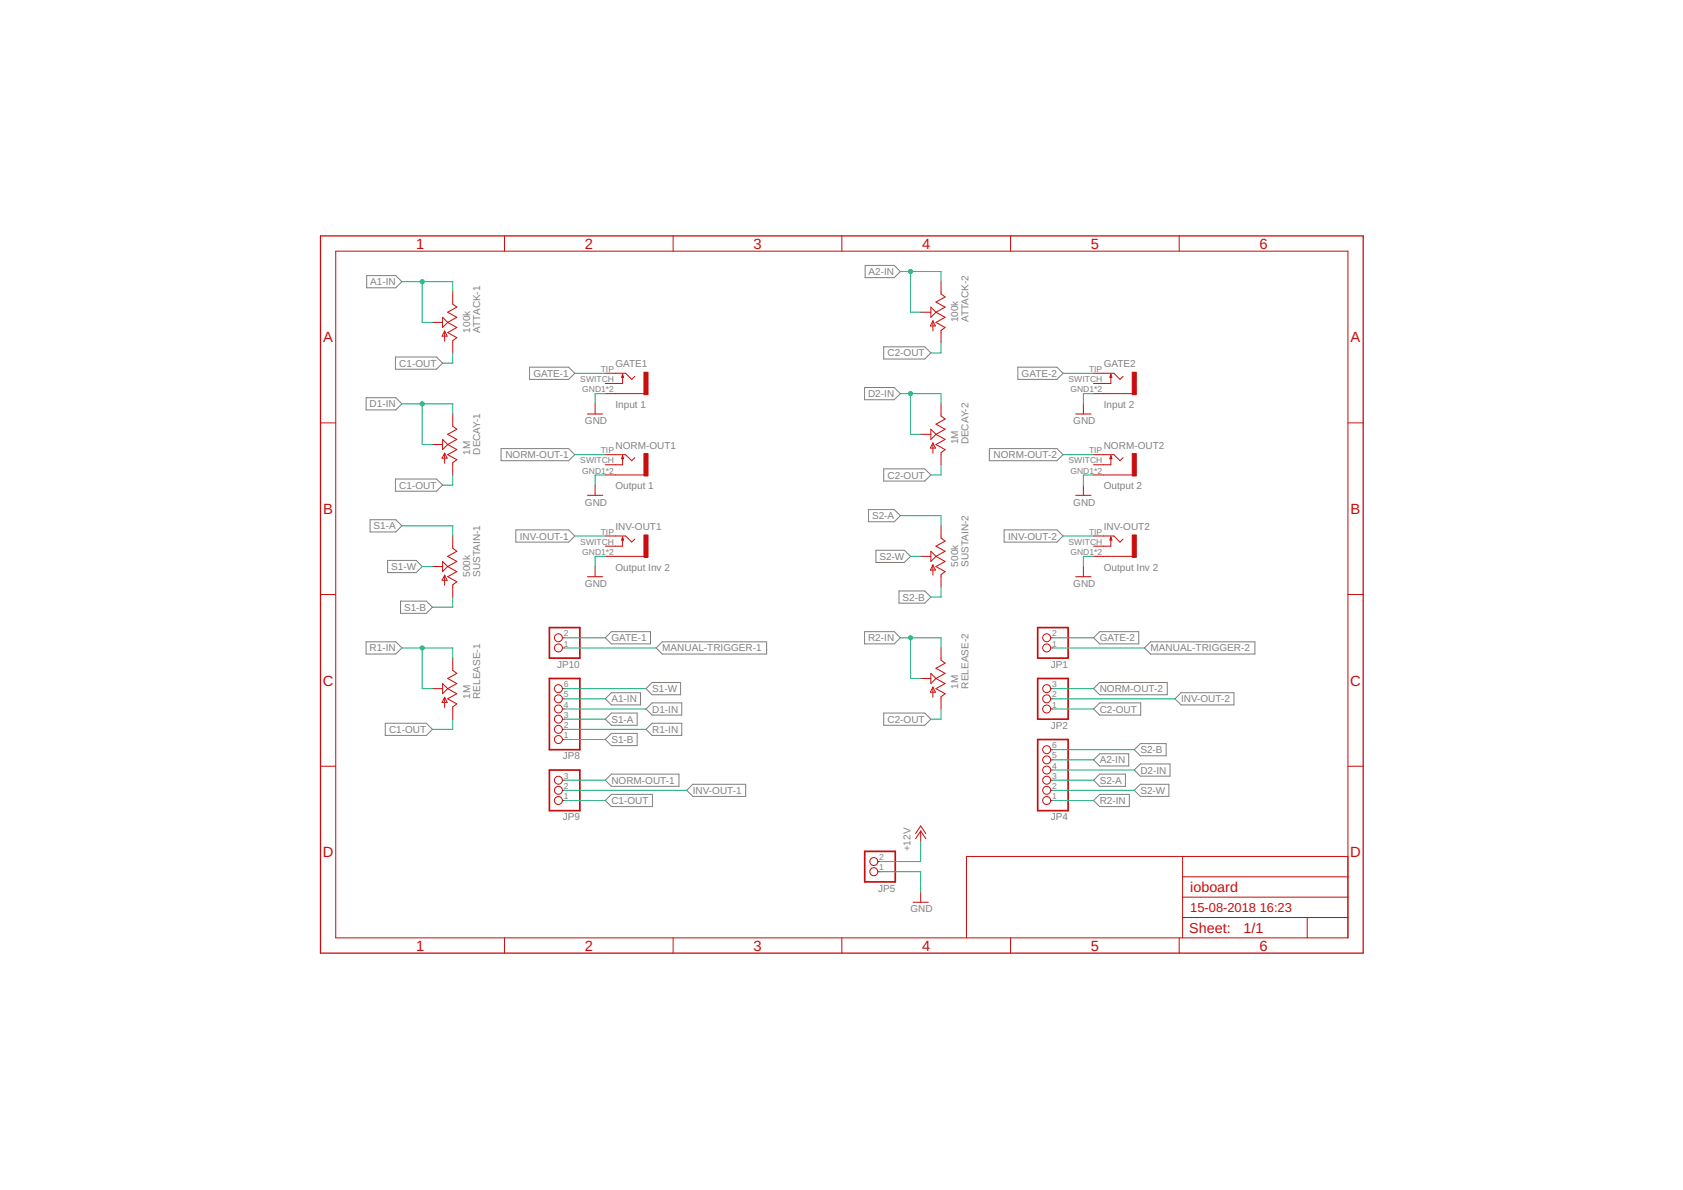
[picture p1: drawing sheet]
<?xml version="1.0" encoding="utf-8"?>
<!DOCTYPE eagle SYSTEM "eagle.dtd">
<eagle version="7.5.0">
<drawing>
<settings>
<setting alwaysvectorfont="no"/>
<setting verticaltext="up"/>
</settings>
<grid distance="0.1" unitdist="inch" unit="inch" style="lines" multiple="1" display="no" altdistance="0.01" altunitdist="inch" altunit="inch"/>
<schematic xreflabel="%F%N/%S.%C%R" xrefpart="/%S.%C%R">
<libraries>
<library name="TomW">
<symbols>
<symbol name="POT_US-">
<wire x1="0" y1="-5.08" x2="0" y2="-4.572" width="0.1524" layer="94"/>
<wire x1="0" y1="-4.572" x2="-1.016" y2="-3.81" width="0.254" layer="94"/>
<wire x1="-1.016" y1="-3.81" x2="1.27" y2="-2.54" width="0.254" layer="94"/>
<wire x1="1.27" y1="-2.54" x2="-1.016" y2="-1.27" width="0.254" layer="94"/>
<wire x1="-1.016" y1="-1.27" x2="1.27" y2="0" width="0.254" layer="94"/>
<wire x1="1.27" y1="0" x2="-1.016" y2="1.27" width="0.254" layer="94"/>
<wire x1="-1.016" y1="1.27" x2="1.27" y2="2.54" width="0.254" layer="94"/>
<wire x1="1.27" y1="2.54" x2="-1.016" y2="3.81" width="0.254" layer="94"/>
<wire x1="-1.016" y1="3.81" x2="0" y2="4.572" width="0.254" layer="94"/>
<wire x1="0" y1="4.572" x2="0" y2="5.08" width="0.1524" layer="94"/>
<wire x1="1.27" y1="0" x2="2.54" y2="1.27" width="0.2032" layer="94"/>
<wire x1="2.54" y1="-1.27" x2="1.27" y2="0" width="0.2032" layer="94"/>
<wire x1="2.54" y1="1.27" x2="2.54" y2="-1.27" width="0.2032" layer="94"/>
<wire x1="2.032" y1="-4.699" x2="2.032" y2="-2.159" width="0.1524" layer="94"/>
<wire x1="2.032" y1="-2.159" x2="2.667" y2="-3.429" width="0.1524" layer="94"/>
<wire x1="2.667" y1="-3.429" x2="1.397" y2="-3.429" width="0.1524" layer="94"/>
<wire x1="1.397" y1="-3.429" x2="2.032" y2="-2.159" width="0.1524" layer="94"/>
<pin name="A" x="0" y="-7.62" visible="off" length="short" direction="pas" rot="R90"/>
<pin name="E" x="0" y="7.62" visible="off" length="short" direction="pas" rot="R270"/>
<pin name="S" x="5.08" y="0" visible="off" length="short" direction="pas" rot="R180"/>
<text x="-5.08" y="-2.54" size="1.778" layer="95" rot="R90">&gt;NAME</text>
<text x="-2.54" y="-2.54" size="1.778" layer="96" rot="R90">&gt;VALUE</text>
</symbol>
</symbols>
<devicesets>
<deviceset name="ALPHA-9MM" prefix="R">
<gates>
<gate name="G$1" symbol="POT_US-" x="0" y="0"/>
</gates>
<devices>
<device name="A" package="EVUF">
<connects>
<connect gate="G$1" pin="A" pad="1"/>
<connect gate="G$1" pin="E" pad="3"/>
<connect gate="G$1" pin="S" pad="2"/>
</connects>
<technologies>
<technology name=""/>
<technology name="F2"/>
<technology name="F3"/>
</technologies>
</device>
</devices>
</deviceset>
</devicesets>
</library>
<library name="gerbster">
<symbols>
<symbol name="JACK-SWITCH">
<rectangle x1="2.286" y1="-0.508" x2="7.874" y2="0.508" layer="94" rot="R90"/>
<wire x1="-2.54" y1="2.54" x2="0" y2="2.54" width="0.1524" layer="94"/>
<wire x1="0" y1="2.54" x2="1.524" y2="1.016" width="0.1524" layer="94"/>
<wire x1="1.524" y1="1.016" x2="2.286" y2="1.778" width="0.1524" layer="94"/>
<wire x1="-2.54" y1="0" x2="-0.762" y2="0" width="0.1524" layer="94"/>
<wire x1="-0.762" y1="0" x2="-0.762" y2="2.286" width="0.1524" layer="94"/>
<wire x1="-0.762" y1="2.286" x2="-1.016" y2="1.524" width="0.254" layer="94"/>
<wire x1="-1.016" y1="1.524" x2="-0.508" y2="1.524" width="0.254" layer="94"/>
<wire x1="-0.508" y1="1.524" x2="-0.762" y2="2.286" width="0.254" layer="94"/>
<wire x1="-2.54" y1="-2.54" x2="4.572" y2="-2.54" width="0.1524" layer="94"/>
<pin name="3" x="-5.08" y="2.54" visible="pad" length="short" direction="pas"/>
<pin name="4" x="-5.08" y="0" visible="pad" length="short" direction="pas"/>
<pin name="5" x="-5.08" y="-2.54" visible="pad" length="short" direction="pas"/>
<text x="-2.54" y="4.064" size="1.778" layer="95">&gt;NAME</text>
<text x="-2.54" y="-6.096" size="1.778" layer="96">&gt;VALUE</text>
</symbol>
</symbols>
<devicesets>
<deviceset name="PJ301BM">
<gates>
<gate name="G$1" symbol="JACK-SWITCH" x="0" y="0"/>
</gates>
<devices>
<device name="PJ301BM" package="PJ301BM">
<connects>
<connect gate="G$1" pin="3" pad="TIP"/>
<connect gate="G$1" pin="4" pad="SWITCH"/>
<connect gate="G$1" pin="5" pad="GND1 GND2"/>
</connects>
<technologies>
<technology name=""/>
</technologies>
</device>
</devices>
</deviceset>
</devicesets>
</library>
<library name="pinhead">
<symbols>
<symbol name="PINHD3">
<wire x1="-6.35" y1="-5.08" x2="1.27" y2="-5.08" width="0.4064" layer="94"/>
<wire x1="1.27" y1="-5.08" x2="1.27" y2="5.08" width="0.4064" layer="94"/>
<wire x1="1.27" y1="5.08" x2="-6.35" y2="5.08" width="0.4064" layer="94"/>
<wire x1="-6.35" y1="5.08" x2="-6.35" y2="-5.08" width="0.4064" layer="94"/>
<text x="-6.35" y="5.715" size="1.778" layer="95">&gt;NAME</text>
<text x="-6.35" y="-7.62" size="1.778" layer="96">&gt;VALUE</text>
<pin name="1" x="-2.54" y="2.54" visible="pad" length="short" direction="pas" function="dot"/>
<pin name="2" x="-2.54" y="0" visible="pad" length="short" direction="pas" function="dot"/>
<pin name="3" x="-2.54" y="-2.54" visible="pad" length="short" direction="pas" function="dot"/>
</symbol>
<symbol name="PINHD6">
<wire x1="-6.35" y1="-7.62" x2="1.27" y2="-7.62" width="0.4064" layer="94"/>
<wire x1="1.27" y1="-7.62" x2="1.27" y2="10.16" width="0.4064" layer="94"/>
<wire x1="1.27" y1="10.16" x2="-6.35" y2="10.16" width="0.4064" layer="94"/>
<wire x1="-6.35" y1="10.16" x2="-6.35" y2="-7.62" width="0.4064" layer="94"/>
<text x="-6.35" y="10.795" size="1.778" layer="95">&gt;NAME</text>
<text x="-6.35" y="-10.16" size="1.778" layer="96">&gt;VALUE</text>
<pin name="1" x="-2.54" y="7.62" visible="pad" length="short" direction="pas" function="dot"/>
<pin name="2" x="-2.54" y="5.08" visible="pad" length="short" direction="pas" function="dot"/>
<pin name="3" x="-2.54" y="2.54" visible="pad" length="short" direction="pas" function="dot"/>
<pin name="4" x="-2.54" y="0" visible="pad" length="short" direction="pas" function="dot"/>
<pin name="5" x="-2.54" y="-2.54" visible="pad" length="short" direction="pas" function="dot"/>
<pin name="6" x="-2.54" y="-5.08" visible="pad" length="short" direction="pas" function="dot"/>
</symbol>
<symbol name="PINHD2">
<wire x1="-6.35" y1="-2.54" x2="1.27" y2="-2.54" width="0.4064" layer="94"/>
<wire x1="1.27" y1="-2.54" x2="1.27" y2="5.08" width="0.4064" layer="94"/>
<wire x1="1.27" y1="5.08" x2="-6.35" y2="5.08" width="0.4064" layer="94"/>
<wire x1="-6.35" y1="5.08" x2="-6.35" y2="-2.54" width="0.4064" layer="94"/>
<text x="-6.35" y="5.715" size="1.778" layer="95">&gt;NAME</text>
<text x="-6.35" y="-5.08" size="1.778" layer="96">&gt;VALUE</text>
<pin name="1" x="-2.54" y="2.54" visible="pad" length="short" direction="pas" function="dot"/>
<pin name="2" x="-2.54" y="0" visible="pad" length="short" direction="pas" function="dot"/>
</symbol>
</symbols>
<devicesets>
<deviceset name="PINHD-1X3" prefix="JP" uservalue="yes">
<gates>
<gate name="A" symbol="PINHD3" x="0" y="0"/>
</gates>
<devices>
<device name="" package="1X03">
<connects>
<connect gate="A" pin="1" pad="1"/>
<connect gate="A" pin="2" pad="2"/>
<connect gate="A" pin="3" pad="3"/>
</connects>
<technologies>
<technology name=""/>
</technologies>
</device>
<device name="/90" package="1X03/90">
<connects>
<connect gate="A" pin="1" pad="1"/>
<connect gate="A" pin="2" pad="2"/>
<connect gate="A" pin="3" pad="3"/>
</connects>
<technologies>
<technology name=""/>
</technologies>
</device>
</devices>
</deviceset>
<deviceset name="PINHD-1X6" prefix="JP" uservalue="yes">
<gates>
<gate name="A" symbol="PINHD6" x="0" y="-2.54"/>
</gates>
<devices>
<device name="" package="1X06">
<connects>
<connect gate="A" pin="1" pad="1"/>
<connect gate="A" pin="2" pad="2"/>
<connect gate="A" pin="3" pad="3"/>
<connect gate="A" pin="4" pad="4"/>
<connect gate="A" pin="5" pad="5"/>
<connect gate="A" pin="6" pad="6"/>
</connects>
<technologies>
<technology name=""/>
</technologies>
</device>
<device name="/90" package="1X06/90">
<connects>
<connect gate="A" pin="1" pad="1"/>
<connect gate="A" pin="2" pad="2"/>
<connect gate="A" pin="3" pad="3"/>
<connect gate="A" pin="4" pad="4"/>
<connect gate="A" pin="5" pad="5"/>
<connect gate="A" pin="6" pad="6"/>
</connects>
<technologies>
<technology name=""/>
</technologies>
</device>
</devices>
</deviceset>
<deviceset name="PINHD-1X2" prefix="JP" uservalue="yes">
<gates>
<gate name="G$1" symbol="PINHD2" x="0" y="0"/>
</gates>
<devices>
<device name="" package="1X02">
<connects>
<connect gate="G$1" pin="1" pad="1"/>
<connect gate="G$1" pin="2" pad="2"/>
</connects>
<technologies>
<technology name=""/>
</technologies>
</device>
<device name="/90" package="1X02/90">
<connects>
<connect gate="G$1" pin="1" pad="1"/>
<connect gate="G$1" pin="2" pad="2"/>
</connects>
<technologies>
<technology name=""/>
</technologies>
</device>
</devices>
</deviceset>
</devicesets>
</library>
<library name="supply1">
<symbols>
<symbol name="GND">
<wire x1="-1.905" y1="0" x2="1.905" y2="0" width="0.254" layer="94"/>
<text x="-2.54" y="-2.54" size="1.778" layer="96">&gt;VALUE</text>
<pin name="GND" x="0" y="2.54" visible="off" length="short" direction="sup" rot="R270"/>
</symbol>
<symbol name="+12V">
<wire x1="1.27" y1="-1.905" x2="0" y2="0" width="0.254" layer="94"/>
<wire x1="0" y1="0" x2="-1.27" y2="-1.905" width="0.254" layer="94"/>
<wire x1="1.27" y1="-0.635" x2="0" y2="1.27" width="0.254" layer="94"/>
<wire x1="0" y1="1.27" x2="-1.27" y2="-0.635" width="0.254" layer="94"/>
<text x="-2.54" y="-5.08" size="1.778" layer="96" rot="R90">&gt;VALUE</text>
<pin name="+12V" x="0" y="-2.54" visible="off" length="short" direction="sup" rot="R90"/>
</symbol>
</symbols>
<devicesets>
<deviceset name="GND" prefix="GND">
<gates>
<gate name="1" symbol="GND" x="0" y="0"/>
</gates>
<devices>
<device name="">
<technologies>
<technology name=""/>
</technologies>
</device>
</devices>
</deviceset>
<deviceset name="+12V" prefix="P+">
<gates>
<gate name="1" symbol="+12V" x="0" y="0"/>
</gates>
<devices>
<device name="">
<technologies>
<technology name=""/>
</technologies>
</device>
</devices>
</deviceset>
</devicesets>
</library>
<library name="frames">
<symbols>
<symbol name="A4L-LOC">
<wire x1="256.54" y1="3.81" x2="256.54" y2="8.89" width="0.1016" layer="94"/>
<wire x1="256.54" y1="8.89" x2="256.54" y2="13.97" width="0.1016" layer="94"/>
<wire x1="256.54" y1="13.97" x2="256.54" y2="19.05" width="0.1016" layer="94"/>
<wire x1="256.54" y1="19.05" x2="256.54" y2="24.13" width="0.1016" layer="94"/>
<wire x1="161.29" y1="3.81" x2="161.29" y2="24.13" width="0.1016" layer="94"/>
<wire x1="161.29" y1="24.13" x2="215.265" y2="24.13" width="0.1016" layer="94"/>
<wire x1="215.265" y1="24.13" x2="256.54" y2="24.13" width="0.1016" layer="94"/>
<wire x1="246.38" y1="3.81" x2="246.38" y2="8.89" width="0.1016" layer="94"/>
<wire x1="246.38" y1="8.89" x2="256.54" y2="8.89" width="0.1016" layer="94"/>
<wire x1="246.38" y1="8.89" x2="215.265" y2="8.89" width="0.1016" layer="94"/>
<wire x1="215.265" y1="8.89" x2="215.265" y2="3.81" width="0.1016" layer="94"/>
<wire x1="215.265" y1="8.89" x2="215.265" y2="13.97" width="0.1016" layer="94"/>
<wire x1="215.265" y1="13.97" x2="256.54" y2="13.97" width="0.1016" layer="94"/>
<wire x1="215.265" y1="13.97" x2="215.265" y2="19.05" width="0.1016" layer="94"/>
<wire x1="215.265" y1="19.05" x2="256.54" y2="19.05" width="0.1016" layer="94"/>
<wire x1="215.265" y1="19.05" x2="215.265" y2="24.13" width="0.1016" layer="94"/>
<text x="217.17" y="15.24" size="2.54" layer="94">&gt;DRAWING_NAME</text>
<text x="217.17" y="10.16" size="2.286" layer="94">&gt;LAST_DATE_TIME</text>
<text x="230.505" y="5.08" size="2.54" layer="94">&gt;SHEET</text>
<text x="216.916" y="4.953" size="2.54" layer="94">Sheet:</text>
<frame x1="0" y1="0" x2="260.35" y2="179.07" columns="6" rows="4" layer="94"/>
</symbol>
</symbols>
<devicesets>
<deviceset name="A4L-LOC" prefix="FRAME" uservalue="yes">
<gates>
<gate name="G$1" symbol="A4L-LOC" x="0" y="0"/>
</gates>
<devices>
<device name="">
<technologies>
<technology name=""/>
</technologies>
</device>
</devices>
</deviceset>
</devicesets>
</library>
</libraries>
<attributes>
</attributes>
<variantdefs>
</variantdefs>
<classes>
<class number="0" name="default" width="0" drill="0">
</class>
</classes>
<parts>
<part name="ATTACK-1" library="TomW" deviceset="ALPHA-9MM" device="A" value="100k"/>
<part name="DECAY-1" library="TomW" deviceset="ALPHA-9MM" device="A" value="1M"/>
<part name="SUSTAIN-1" library="TomW" deviceset="ALPHA-9MM" device="A" value="500k"/>
<part name="RELEASE-1" library="TomW" deviceset="ALPHA-9MM" device="A" value="1M"/>
<part name="ATTACK-2" library="TomW" deviceset="ALPHA-9MM" device="A" value="100k"/>
<part name="DECAY-2" library="TomW" deviceset="ALPHA-9MM" device="A" value="1M"/>
<part name="SUSTAIN-2" library="TomW" deviceset="ALPHA-9MM" device="A" value="500k"/>
<part name="RELEASE-2" library="TomW" deviceset="ALPHA-9MM" device="A" value="1M"/>
<part name="GATE1" library="gerbster" deviceset="PJ301BM" device="PJ301BM" value="Input 1"/>
<part name="NORM-OUT1" library="gerbster" deviceset="PJ301BM" device="PJ301BM" value="Output 1"/>
<part name="INV-OUT1" library="gerbster" deviceset="PJ301BM" device="PJ301BM" value="Output Inv 2"/>
<part name="GATE2" library="gerbster" deviceset="PJ301BM" device="PJ301BM" value="Input 2"/>
<part name="NORM-OUT2" library="gerbster" deviceset="PJ301BM" device="PJ301BM" value="Output 2"/>
<part name="INV-OUT2" library="gerbster" deviceset="PJ301BM" device="PJ301BM" value="Output Inv 2"/>
<part name="JP8" library="pinhead" deviceset="PINHD-1X6" device=""/>
<part name="JP9" library="pinhead" deviceset="PINHD-1X3" device=""/>
<part name="JP10" library="pinhead" deviceset="PINHD-1X2" device=""/>
<part name="JP4" library="pinhead" deviceset="PINHD-1X6" device=""/>
<part name="JP1" library="pinhead" deviceset="PINHD-1X2" device=""/>
<part name="JP2" library="pinhead" deviceset="PINHD-1X3" device=""/>
<part name="JP5" library="pinhead" deviceset="PINHD-1X2" device=""/>
<part name="P+11" library="supply1" deviceset="+12V" device=""/>
<part name="GND19" library="supply1" deviceset="GND" device=""/>
<part name="FRAME1" library="frames" deviceset="A4L-LOC" device=""/>
<part name="GND1" library="supply1" deviceset="GND" device=""/>
<part name="GND2" library="supply1" deviceset="GND" device=""/>
<part name="GND3" library="supply1" deviceset="GND" device=""/>
<part name="GND4" library="supply1" deviceset="GND" device=""/>
<part name="GND5" library="supply1" deviceset="GND" device=""/>
<part name="GND6" library="supply1" deviceset="GND" device=""/>
</parts>
<sheets>
<sheet>
<plain>
</plain>
<instances>
<instance part="ATTACK-1" gate="G$1" x="33.02" y="157.48" rot="MR0"/>
<instance part="DECAY-1" gate="G$1" x="33.02" y="127" rot="MR0"/>
<instance part="SUSTAIN-1" gate="G$1" x="33.02" y="96.52" rot="MR0"/>
<instance part="RELEASE-1" gate="G$1" x="33.02" y="66.04" rot="MR0"/>
<instance part="ATTACK-2" gate="G$1" x="154.94" y="160.02" rot="MR0"/>
<instance part="DECAY-2" gate="G$1" x="154.94" y="129.54" rot="MR0"/>
<instance part="SUSTAIN-2" gate="G$1" x="154.94" y="99.06" rot="MR0"/>
<instance part="RELEASE-2" gate="G$1" x="154.94" y="68.58" rot="MR0"/>
<instance part="GATE1" gate="G$1" x="76.2" y="142.24"/>
<instance part="NORM-OUT1" gate="G$1" x="76.2" y="121.92"/>
<instance part="INV-OUT1" gate="G$1" x="76.2" y="101.6"/>
<instance part="GATE2" gate="G$1" x="198.12" y="142.24"/>
<instance part="NORM-OUT2" gate="G$1" x="198.12" y="121.92"/>
<instance part="INV-OUT2" gate="G$1" x="198.12" y="101.6"/>
<instance part="JP8" gate="A" x="58.42" y="60.96" rot="R180"/>
<instance part="JP9" gate="A" x="58.42" y="40.64" rot="R180"/>
<instance part="JP10" gate="G$1" x="58.42" y="78.74" rot="R180"/>
<instance part="JP4" gate="A" x="180.34" y="45.72" rot="R180"/>
<instance part="JP1" gate="G$1" x="180.34" y="78.74" rot="R180"/>
<instance part="JP2" gate="A" x="180.34" y="63.5" rot="R180"/>
<instance part="JP5" gate="G$1" x="137.16" y="22.86" rot="R180"/>
<instance part="P+11" gate="1" x="149.86" y="30.48"/>
<instance part="GND19" gate="1" x="149.86" y="12.7"/>
<instance part="FRAME1" gate="G$1" x="0" y="0"/>
<instance part="GND1" gate="1" x="68.58" y="93.98"/>
<instance part="GND2" gate="1" x="68.58" y="114.3"/>
<instance part="GND3" gate="1" x="68.58" y="134.62"/>
<instance part="GND4" gate="1" x="190.5" y="134.62"/>
<instance part="GND5" gate="1" x="190.5" y="114.3"/>
<instance part="GND6" gate="1" x="190.5" y="93.98"/>
</instances>
<busses>
</busses>
<nets>
<net name="MANUAL-TRIGGER-1" class="0">
<segment>
<label x="83.82" y="76.2" size="1.778" layer="95" xref="yes"/>
<wire x1="60.96" y1="76.2" x2="83.82" y2="76.2" width="0.1524" layer="91"/>
<pinref part="JP10" gate="G$1" pin="1"/>
</segment>
</net>
<net name="S1-B" class="0">
<segment>
<pinref part="JP8" gate="A" pin="1"/>
<wire x1="60.96" y1="53.34" x2="71.12" y2="53.34" width="0.1524" layer="91"/>
<label x="71.12" y="53.34" size="1.778" layer="95" xref="yes"/>
</segment>
<segment>
<pinref part="SUSTAIN-1" gate="G$1" pin="A"/>
<wire x1="33.02" y1="88.9" x2="33.02" y2="86.36" width="0.1524" layer="91"/>
<wire x1="33.02" y1="86.36" x2="27.94" y2="86.36" width="0.1524" layer="91"/>
<label x="27.94" y="86.36" size="1.778" layer="95" rot="R180" xref="yes"/>
</segment>
</net>
<net name="A1-IN" class="0">
<segment>
<label x="71.12" y="63.5" size="1.778" layer="95" xref="yes"/>
<wire x1="60.96" y1="63.5" x2="71.12" y2="63.5" width="0.1524" layer="91"/>
<pinref part="JP8" gate="A" pin="5"/>
</segment>
<segment>
<pinref part="ATTACK-1" gate="G$1" pin="S"/>
<wire x1="27.94" y1="157.48" x2="25.4" y2="157.48" width="0.1524" layer="91"/>
<wire x1="25.4" y1="157.48" x2="25.4" y2="167.64" width="0.1524" layer="91"/>
<pinref part="ATTACK-1" gate="G$1" pin="E"/>
<wire x1="33.02" y1="165.1" x2="33.02" y2="167.64" width="0.1524" layer="91"/>
<wire x1="33.02" y1="167.64" x2="25.4" y2="167.64" width="0.1524" layer="91"/>
<junction x="25.4" y="167.64"/>
<wire x1="25.4" y1="167.64" x2="20.32" y2="167.64" width="0.1524" layer="91"/>
<label x="20.32" y="167.64" size="1.778" layer="95" rot="R180" xref="yes"/>
</segment>
</net>
<net name="S1-W" class="0">
<segment>
<label x="81.28" y="66.04" size="1.778" layer="95" xref="yes"/>
<wire x1="60.96" y1="66.04" x2="81.28" y2="66.04" width="0.1524" layer="91"/>
<pinref part="JP8" gate="A" pin="6"/>
</segment>
<segment>
<pinref part="SUSTAIN-1" gate="G$1" pin="S"/>
<wire x1="27.94" y1="96.52" x2="25.4" y2="96.52" width="0.1524" layer="91"/>
<label x="25.4" y="96.52" size="1.778" layer="95" rot="R180" xref="yes"/>
</segment>
</net>
<net name="C1-OUT" class="0">
<segment>
<label x="71.12" y="38.1" size="1.778" layer="95" xref="yes"/>
<wire x1="60.96" y1="38.1" x2="71.12" y2="38.1" width="0.1524" layer="91"/>
<pinref part="JP9" gate="A" pin="1"/>
</segment>
<segment>
<pinref part="ATTACK-1" gate="G$1" pin="A"/>
<wire x1="33.02" y1="149.86" x2="33.02" y2="147.32" width="0.1524" layer="91"/>
<wire x1="33.02" y1="147.32" x2="30.48" y2="147.32" width="0.1524" layer="91"/>
<label x="30.48" y="147.32" size="1.778" layer="95" rot="R180" xref="yes"/>
</segment>
<segment>
<pinref part="DECAY-1" gate="G$1" pin="A"/>
<wire x1="33.02" y1="119.38" x2="33.02" y2="116.84" width="0.1524" layer="91"/>
<wire x1="33.02" y1="116.84" x2="30.48" y2="116.84" width="0.1524" layer="91"/>
<label x="30.48" y="116.84" size="1.778" layer="95" rot="R180" xref="yes"/>
</segment>
<segment>
<pinref part="RELEASE-1" gate="G$1" pin="A"/>
<wire x1="33.02" y1="58.42" x2="33.02" y2="55.88" width="0.1524" layer="91"/>
<wire x1="33.02" y1="55.88" x2="27.94" y2="55.88" width="0.1524" layer="91"/>
<label x="27.94" y="55.88" size="1.778" layer="95" rot="R180" xref="yes"/>
</segment>
</net>
<net name="S1-A" class="0">
<segment>
<pinref part="JP8" gate="A" pin="3"/>
<wire x1="60.96" y1="58.42" x2="71.12" y2="58.42" width="0.1524" layer="91"/>
<label x="71.12" y="58.42" size="1.778" layer="95" xref="yes"/>
</segment>
<segment>
<pinref part="SUSTAIN-1" gate="G$1" pin="E"/>
<wire x1="33.02" y1="104.14" x2="33.02" y2="106.68" width="0.1524" layer="91"/>
<wire x1="33.02" y1="106.68" x2="20.32" y2="106.68" width="0.1524" layer="91"/>
<label x="20.32" y="106.68" size="1.778" layer="95" rot="R180" xref="yes"/>
</segment>
</net>
<net name="D1-IN" class="0">
<segment>
<pinref part="JP8" gate="A" pin="4"/>
<wire x1="60.96" y1="60.96" x2="81.28" y2="60.96" width="0.1524" layer="91"/>
<label x="81.28" y="60.96" size="1.778" layer="95" xref="yes"/>
</segment>
<segment>
<pinref part="DECAY-1" gate="G$1" pin="E"/>
<wire x1="33.02" y1="134.62" x2="33.02" y2="137.16" width="0.1524" layer="91"/>
<wire x1="33.02" y1="137.16" x2="25.4" y2="137.16" width="0.1524" layer="91"/>
<pinref part="DECAY-1" gate="G$1" pin="S"/>
<wire x1="25.4" y1="137.16" x2="20.32" y2="137.16" width="0.1524" layer="91"/>
<wire x1="27.94" y1="127" x2="25.4" y2="127" width="0.1524" layer="91"/>
<wire x1="25.4" y1="127" x2="25.4" y2="137.16" width="0.1524" layer="91"/>
<junction x="25.4" y="137.16"/>
<label x="20.32" y="137.16" size="1.778" layer="95" rot="R180" xref="yes"/>
</segment>
</net>
<net name="R1-IN" class="0">
<segment>
<label x="81.28" y="55.88" size="1.778" layer="95" xref="yes"/>
<wire x1="60.96" y1="55.88" x2="81.28" y2="55.88" width="0.1524" layer="91"/>
<pinref part="JP8" gate="A" pin="2"/>
</segment>
<segment>
<pinref part="RELEASE-1" gate="G$1" pin="S"/>
<wire x1="27.94" y1="66.04" x2="25.4" y2="66.04" width="0.1524" layer="91"/>
<wire x1="25.4" y1="66.04" x2="25.4" y2="76.2" width="0.1524" layer="91"/>
<pinref part="RELEASE-1" gate="G$1" pin="E"/>
<wire x1="25.4" y1="76.2" x2="33.02" y2="76.2" width="0.1524" layer="91"/>
<wire x1="33.02" y1="76.2" x2="33.02" y2="73.66" width="0.1524" layer="91"/>
<wire x1="25.4" y1="76.2" x2="20.32" y2="76.2" width="0.1524" layer="91"/>
<junction x="25.4" y="76.2"/>
<label x="20.32" y="76.2" size="1.778" layer="95" rot="R180" xref="yes"/>
</segment>
</net>
<net name="GATE-1" class="0">
<segment>
<label x="71.12" y="78.74" size="1.778" layer="95" xref="yes"/>
<wire x1="60.96" y1="78.74" x2="71.12" y2="78.74" width="0.1524" layer="91"/>
<pinref part="JP10" gate="G$1" pin="2"/>
</segment>
<segment>
<pinref part="GATE1" gate="G$1" pin="3"/>
<wire x1="71.12" y1="144.78" x2="63.5" y2="144.78" width="0.1524" layer="91"/>
<label x="63.5" y="144.78" size="1.778" layer="95" rot="R180" xref="yes"/>
</segment>
</net>
<net name="NORM-OUT-1" class="0">
<segment>
<label x="71.12" y="43.18" size="1.778" layer="95" xref="yes"/>
<wire x1="60.96" y1="43.18" x2="71.12" y2="43.18" width="0.1524" layer="91"/>
<pinref part="JP9" gate="A" pin="3"/>
</segment>
<segment>
<pinref part="NORM-OUT1" gate="G$1" pin="3"/>
<wire x1="71.12" y1="124.46" x2="63.5" y2="124.46" width="0.1524" layer="91"/>
<label x="63.5" y="124.46" size="1.778" layer="95" rot="R180" xref="yes"/>
</segment>
</net>
<net name="INV-OUT-1" class="0">
<segment>
<label x="91.44" y="40.64" size="1.778" layer="95" xref="yes"/>
<pinref part="JP9" gate="A" pin="2"/>
<wire x1="60.96" y1="40.64" x2="91.44" y2="40.64" width="0.1524" layer="91"/>
</segment>
<segment>
<pinref part="INV-OUT1" gate="G$1" pin="3"/>
<wire x1="71.12" y1="104.14" x2="63.5" y2="104.14" width="0.1524" layer="91"/>
<label x="63.5" y="104.14" size="1.778" layer="95" rot="R180" xref="yes"/>
</segment>
</net>
<net name="MANUAL-TRIGGER-2" class="0">
<segment>
<label x="205.74" y="76.2" size="1.778" layer="95" xref="yes"/>
<wire x1="182.88" y1="76.2" x2="205.74" y2="76.2" width="0.1524" layer="91"/>
<pinref part="JP1" gate="G$1" pin="1"/>
</segment>
</net>
<net name="S2-B" class="0">
<segment>
<label x="203.2" y="50.8" size="1.778" layer="95" xref="yes"/>
<wire x1="182.88" y1="50.8" x2="203.2" y2="50.8" width="0.1524" layer="91"/>
<pinref part="JP4" gate="A" pin="6"/>
</segment>
<segment>
<pinref part="SUSTAIN-2" gate="G$1" pin="A"/>
<wire x1="154.94" y1="91.44" x2="154.94" y2="88.9" width="0.1524" layer="91"/>
<wire x1="154.94" y1="88.9" x2="152.4" y2="88.9" width="0.1524" layer="91"/>
<label x="152.4" y="88.9" size="1.778" layer="95" rot="R180" xref="yes"/>
</segment>
</net>
<net name="A2-IN" class="0">
<segment>
<label x="193.04" y="48.26" size="1.778" layer="95" xref="yes"/>
<wire x1="182.88" y1="48.26" x2="193.04" y2="48.26" width="0.1524" layer="91"/>
<pinref part="JP4" gate="A" pin="5"/>
</segment>
<segment>
<pinref part="ATTACK-2" gate="G$1" pin="S"/>
<wire x1="149.86" y1="160.02" x2="147.32" y2="160.02" width="0.1524" layer="91"/>
<wire x1="147.32" y1="160.02" x2="147.32" y2="170.18" width="0.1524" layer="91"/>
<pinref part="ATTACK-2" gate="G$1" pin="E"/>
<wire x1="154.94" y1="167.64" x2="154.94" y2="170.18" width="0.1524" layer="91"/>
<wire x1="154.94" y1="170.18" x2="147.32" y2="170.18" width="0.1524" layer="91"/>
<junction x="147.32" y="170.18"/>
<wire x1="147.32" y1="170.18" x2="144.78" y2="170.18" width="0.1524" layer="91"/>
<label x="144.78" y="170.18" size="1.778" layer="95" rot="R180" xref="yes"/>
</segment>
</net>
<net name="S2-W" class="0">
<segment>
<pinref part="JP4" gate="A" pin="2"/>
<wire x1="182.88" y1="40.64" x2="203.2" y2="40.64" width="0.1524" layer="91"/>
<label x="203.2" y="40.64" size="1.778" layer="95" xref="yes"/>
</segment>
<segment>
<pinref part="SUSTAIN-2" gate="G$1" pin="S"/>
<wire x1="149.86" y1="99.06" x2="147.32" y2="99.06" width="0.1524" layer="91"/>
<label x="147.32" y="99.06" size="1.778" layer="95" rot="R180" xref="yes"/>
</segment>
</net>
<net name="C2-OUT" class="0">
<segment>
<label x="193.04" y="60.96" size="1.778" layer="95" xref="yes"/>
<wire x1="182.88" y1="60.96" x2="193.04" y2="60.96" width="0.1524" layer="91"/>
<pinref part="JP2" gate="A" pin="1"/>
</segment>
<segment>
<pinref part="RELEASE-2" gate="G$1" pin="A"/>
<wire x1="154.94" y1="60.96" x2="154.94" y2="58.42" width="0.1524" layer="91"/>
<wire x1="154.94" y1="58.42" x2="152.4" y2="58.42" width="0.1524" layer="91"/>
<label x="152.4" y="58.42" size="1.778" layer="95" rot="R180" xref="yes"/>
</segment>
<segment>
<pinref part="DECAY-2" gate="G$1" pin="A"/>
<wire x1="154.94" y1="121.92" x2="154.94" y2="119.38" width="0.1524" layer="91"/>
<wire x1="154.94" y1="119.38" x2="152.4" y2="119.38" width="0.1524" layer="91"/>
<label x="152.4" y="119.38" size="1.778" layer="95" rot="R180" xref="yes"/>
</segment>
<segment>
<pinref part="ATTACK-2" gate="G$1" pin="A"/>
<wire x1="154.94" y1="152.4" x2="154.94" y2="149.86" width="0.1524" layer="91"/>
<wire x1="154.94" y1="149.86" x2="152.4" y2="149.86" width="0.1524" layer="91"/>
<label x="152.4" y="149.86" size="1.778" layer="95" rot="R180" xref="yes"/>
</segment>
</net>
<net name="S2-A" class="0">
<segment>
<pinref part="JP4" gate="A" pin="3"/>
<wire x1="182.88" y1="43.18" x2="193.04" y2="43.18" width="0.1524" layer="91"/>
<label x="193.04" y="43.18" size="1.778" layer="95" xref="yes"/>
</segment>
<segment>
<pinref part="SUSTAIN-2" gate="G$1" pin="E"/>
<wire x1="154.94" y1="106.68" x2="154.94" y2="109.22" width="0.1524" layer="91"/>
<wire x1="154.94" y1="109.22" x2="144.78" y2="109.22" width="0.1524" layer="91"/>
<label x="144.78" y="109.22" size="1.778" layer="95" rot="R180" xref="yes"/>
</segment>
</net>
<net name="R2-IN" class="0">
<segment>
<label x="193.04" y="38.1" size="1.778" layer="95" xref="yes"/>
<wire x1="182.88" y1="38.1" x2="193.04" y2="38.1" width="0.1524" layer="91"/>
<pinref part="JP4" gate="A" pin="1"/>
</segment>
<segment>
<pinref part="RELEASE-2" gate="G$1" pin="E"/>
<wire x1="154.94" y1="76.2" x2="154.94" y2="78.74" width="0.1524" layer="91"/>
<wire x1="154.94" y1="78.74" x2="147.32" y2="78.74" width="0.1524" layer="91"/>
<pinref part="RELEASE-2" gate="G$1" pin="S"/>
<wire x1="147.32" y1="78.74" x2="144.78" y2="78.74" width="0.1524" layer="91"/>
<wire x1="149.86" y1="68.58" x2="147.32" y2="68.58" width="0.1524" layer="91"/>
<wire x1="147.32" y1="68.58" x2="147.32" y2="78.74" width="0.1524" layer="91"/>
<junction x="147.32" y="78.74"/>
<label x="144.78" y="78.74" size="1.778" layer="95" rot="R180" xref="yes"/>
</segment>
</net>
<net name="D2-IN" class="0">
<segment>
<pinref part="JP4" gate="A" pin="4"/>
<wire x1="182.88" y1="45.72" x2="203.2" y2="45.72" width="0.1524" layer="91"/>
<label x="203.2" y="45.72" size="1.778" layer="95" xref="yes"/>
</segment>
<segment>
<pinref part="DECAY-2" gate="G$1" pin="E"/>
<wire x1="154.94" y1="137.16" x2="154.94" y2="139.7" width="0.1524" layer="91"/>
<wire x1="154.94" y1="139.7" x2="147.32" y2="139.7" width="0.1524" layer="91"/>
<pinref part="DECAY-2" gate="G$1" pin="S"/>
<wire x1="147.32" y1="139.7" x2="144.78" y2="139.7" width="0.1524" layer="91"/>
<wire x1="149.86" y1="129.54" x2="147.32" y2="129.54" width="0.1524" layer="91"/>
<wire x1="147.32" y1="129.54" x2="147.32" y2="139.7" width="0.1524" layer="91"/>
<junction x="147.32" y="139.7"/>
<label x="144.78" y="139.7" size="1.778" layer="95" rot="R180" xref="yes"/>
</segment>
</net>
<net name="GATE-2" class="0">
<segment>
<label x="193.04" y="78.74" size="1.778" layer="95" xref="yes"/>
<wire x1="182.88" y1="78.74" x2="193.04" y2="78.74" width="0.1524" layer="91"/>
<pinref part="JP1" gate="G$1" pin="2"/>
</segment>
<segment>
<pinref part="GATE2" gate="G$1" pin="3"/>
<wire x1="193.04" y1="144.78" x2="185.42" y2="144.78" width="0.1524" layer="91"/>
<label x="185.42" y="144.78" size="1.778" layer="95" rot="R180" xref="yes"/>
</segment>
</net>
<net name="NORM-OUT-2" class="0">
<segment>
<label x="193.04" y="66.04" size="1.778" layer="95" xref="yes"/>
<wire x1="182.88" y1="66.04" x2="193.04" y2="66.04" width="0.1524" layer="91"/>
<pinref part="JP2" gate="A" pin="3"/>
</segment>
<segment>
<pinref part="NORM-OUT2" gate="G$1" pin="3"/>
<wire x1="193.04" y1="124.46" x2="185.42" y2="124.46" width="0.1524" layer="91"/>
<label x="185.42" y="124.46" size="1.778" layer="95" rot="R180" xref="yes"/>
</segment>
</net>
<net name="INV-OUT-2" class="0">
<segment>
<label x="213.36" y="63.5" size="1.778" layer="95" xref="yes"/>
<wire x1="182.88" y1="63.5" x2="213.36" y2="63.5" width="0.1524" layer="91"/>
<pinref part="JP2" gate="A" pin="2"/>
</segment>
<segment>
<pinref part="INV-OUT2" gate="G$1" pin="3"/>
<wire x1="193.04" y1="104.14" x2="185.42" y2="104.14" width="0.1524" layer="91"/>
<label x="185.42" y="104.14" size="1.778" layer="95" rot="R180" xref="yes"/>
</segment>
</net>
<net name="GND" class="0">
<segment>
<pinref part="JP5" gate="G$1" pin="1"/>
<wire x1="139.7" y1="20.32" x2="149.86" y2="20.32" width="0.1524" layer="91"/>
<pinref part="GND19" gate="1" pin="GND"/>
<wire x1="149.86" y1="20.32" x2="149.86" y2="15.24" width="0.1524" layer="91"/>
</segment>
<segment>
<pinref part="GND1" gate="1" pin="GND"/>
<wire x1="68.58" y1="96.52" x2="68.58" y2="99.06" width="0.1524" layer="91"/>
<pinref part="INV-OUT1" gate="G$1" pin="5"/>
<wire x1="68.58" y1="99.06" x2="71.12" y2="99.06" width="0.1524" layer="91"/>
</segment>
<segment>
<pinref part="GND2" gate="1" pin="GND"/>
<wire x1="68.58" y1="116.84" x2="68.58" y2="119.38" width="0.1524" layer="91"/>
<pinref part="NORM-OUT1" gate="G$1" pin="5"/>
<wire x1="68.58" y1="119.38" x2="71.12" y2="119.38" width="0.1524" layer="91"/>
</segment>
<segment>
<pinref part="GND3" gate="1" pin="GND"/>
<wire x1="68.58" y1="137.16" x2="68.58" y2="139.7" width="0.1524" layer="91"/>
<pinref part="GATE1" gate="G$1" pin="5"/>
<wire x1="68.58" y1="139.7" x2="71.12" y2="139.7" width="0.1524" layer="91"/>
</segment>
<segment>
<pinref part="GND6" gate="1" pin="GND"/>
<wire x1="190.5" y1="96.52" x2="190.5" y2="99.06" width="0.1524" layer="91"/>
<pinref part="INV-OUT2" gate="G$1" pin="5"/>
<wire x1="190.5" y1="99.06" x2="193.04" y2="99.06" width="0.1524" layer="91"/>
</segment>
<segment>
<pinref part="GND5" gate="1" pin="GND"/>
<wire x1="190.5" y1="116.84" x2="190.5" y2="119.38" width="0.1524" layer="91"/>
<pinref part="NORM-OUT2" gate="G$1" pin="5"/>
<wire x1="190.5" y1="119.38" x2="193.04" y2="119.38" width="0.1524" layer="91"/>
</segment>
<segment>
<pinref part="GND4" gate="1" pin="GND"/>
<wire x1="190.5" y1="137.16" x2="190.5" y2="139.7" width="0.1524" layer="91"/>
<pinref part="GATE2" gate="G$1" pin="5"/>
<wire x1="190.5" y1="139.7" x2="193.04" y2="139.7" width="0.1524" layer="91"/>
</segment>
</net>
<net name="+12V" class="0">
<segment>
<pinref part="JP5" gate="G$1" pin="2"/>
<pinref part="P+11" gate="1" pin="+12V"/>
<wire x1="139.7" y1="22.86" x2="149.86" y2="22.86" width="0.1524" layer="91"/>
<wire x1="149.86" y1="22.86" x2="149.86" y2="27.94" width="0.1524" layer="91"/>
</segment>
</net>
</nets>
</sheet>
</sheets>
</schematic>
</drawing>
</eagle>
